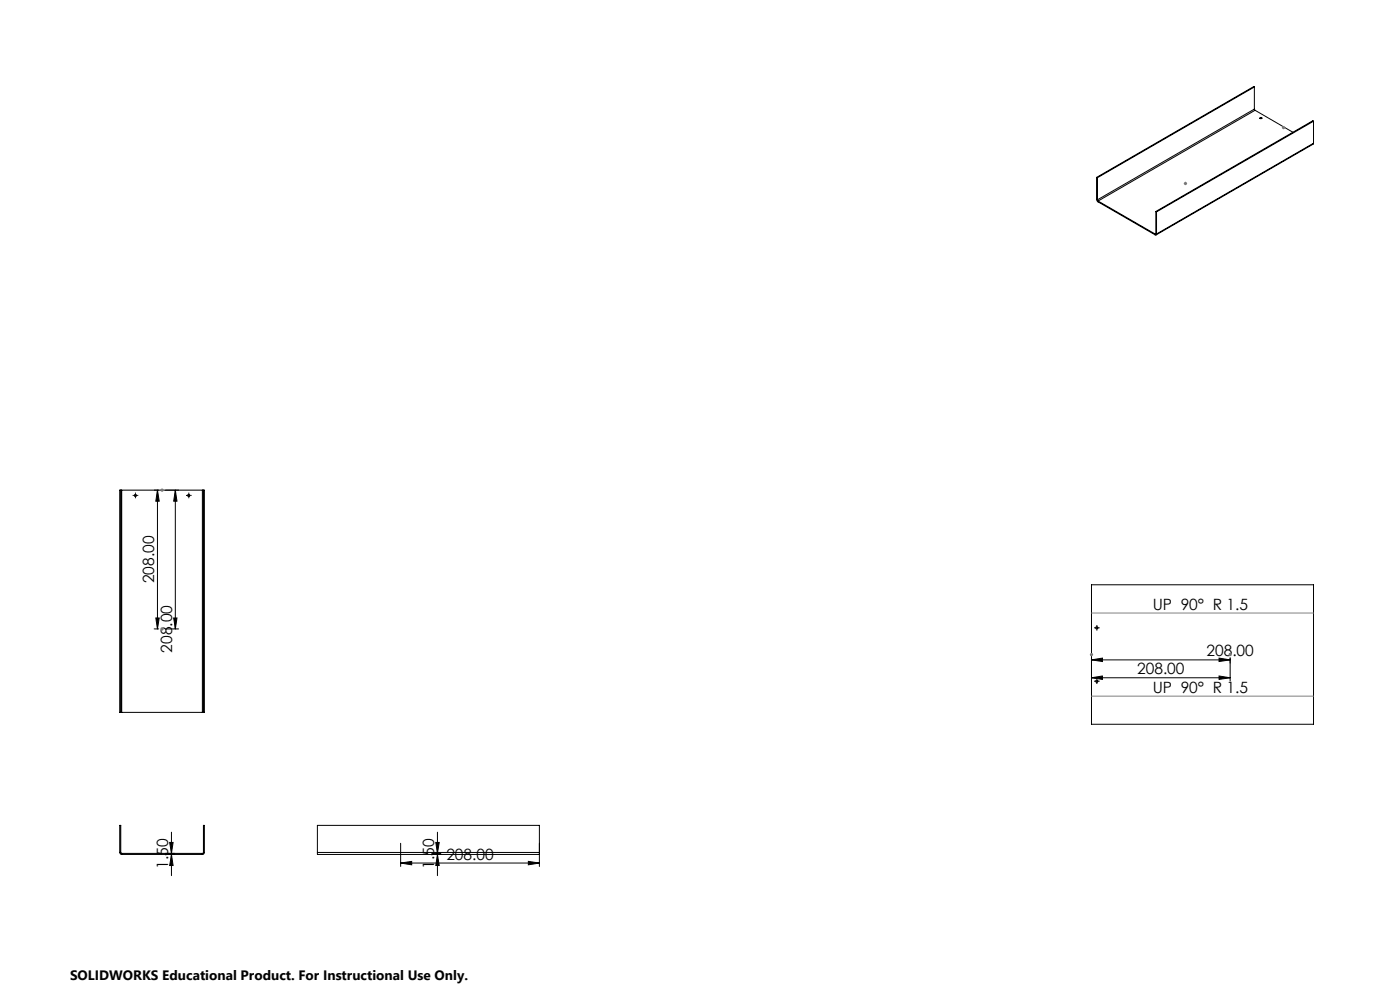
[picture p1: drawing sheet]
<svg xmlns="http://www.w3.org/2000/svg" width="420mm" height="297mm" viewBox="0 0 420 297" stroke-linecap="round" stroke-linejoin="round" font-family="sans-serif">
<g fill="none" stroke="#000" stroke-width=".3">
<path d="M376.3 32.7l.2 .4M376.3 26.1l-.2-.1-47.1 27.2M376.3 26.1l-47.1 27.2M376.3 26.1v6.6M376.3 32.7l-47.1 27.2M376.5 33.1l-47.1 27.2M376.5 33.1l11.4 6.5M378 35.5h.5M378 35.2h.5l.1 .3h-.6zM394.1 36.3l-.3-.1-47.1 27.2M394.1 36.3l-47.1 27.2M394.1 36.3v6.6"/>
<path d="M329 59.8l.4 .7M329 53.2l.2 .1M329 59.8l.2 .1M329 53.2v6.6M329.2 59.9l.2 .4M329.2 53.3v6.6M394.1 42.9l-.1 .3-47.2 27.2M394.1 42.9l-47.1 27.2M329.4 60.3l17.1 9.8M329.4 60.5l17.1 9.9M329.4 60.3v.2M346.5 70.1v.3"/>
<path d="M346.7 70l-.2 .1M346.7 63.4l.3 .1M346.7 70l.3 .1M346.7 63.4v6.6M347 70.1l-.2 .3h-.3M347 63.5v6.6M36.2 146.9h.3M36.2 146.9h-.3v66.6h.3M36.2 146.9v66.6M36.5 146.9v66.6M36.5 146.9h24.2M47.2 146.9l.6 3.3h-1.1z"/>
<path d="M47.2 146.9v41.6M52.6 146.9l.5 3.3h-1zM52.6 146.9v41.6M60.7 146.9h.3M60.7 146.9v66.6M61 146.9h.3v66.6h-.3M61 146.9v66.6M327.4 175.3h66.7v41.8h-66.7zM46.2 188.5h1.4M46.7 185.2h1.1l-.6 3.3zM49.6 188.5h4M52.1 185.2h1l-.5 3.3z"/>
<path d="M327.4 197.8l3.3-.6v1.1zM327.4 197.8h41.6M365.7 197.2l3.3 .6-3.3 .5zM369 197.2v6.9M36.2 213.5h.3M36.5 213.5h24.2M60.7 213.5h.3M327.4 203.1l3.3-.5v1zM327.4 203.1h41.6M365.7 202.6l3.3 .5-3.3 .5zM35.9 255.5l.2 .4 .4 .2M35.9 255.5h.3"/>
<path d="M35.9 255.5v-8.1h.3v8.1M36.2 255.5l.3 .3M36.5 255.8v.3M36.5 256.1h24.2M36.5 255.8h24.2M50.9 252.5h1l-.5 3.3zM51.4 256.1l.5 3.3h-1zM51.4 249.4v13M60.7 255.8v.3M61 255.5l-.3 .3M61 255.5h.3M61 255.5v-8.1h.3v8.1"/>
<path d="M61.3 255.5l-.2 .4-.4 .2M95.2 255.5h66.6v.6h-66.6zM95.2 255.5v-8.1h66.6v12.3M120.2 258.7l3.3-.5v1zM120.2 252.7v7M120.2 258.7h41.6M129.5 255.8h2.8M130.7 252.5h1.1l-.6 3.3zM131.2 256.1l.6 3.3h-1.1zM131.2 249.4v13M158.5 258.2l3.3 .5-3.3 .5z"/>
<circle cx="40.6" cy="148.5" r=".33"/>
<circle cx="56.6" cy="148.5" r=".34"/>
<circle cx="329" cy="188.2" r=".35"/>
<circle cx="329" cy="204.2" r=".34"/>
</g>
<g fill="#000">
<path d="M47.2 146.9l.6 3.3h-1.1zM52.6 146.9l.5 3.3h-1zM46.7 185.2h1.1l-.6 3.3zM52.1 185.2h1l-.5 3.3zM327.4 197.8l3.3-.6v1.1zM365.7 197.2l3.3 .6-3.3 .5zM327.4 203.1l3.3-.5v1zM365.7 202.6l3.3 .5-3.3 .5zM50.9 252.5h1l-.5 3.3zM51.4 256.1l.5 3.3h-1zM120.2 258.7l3.3-.5v1zM130.7 252.5h1.1l-.6 3.3z"/>
<path d="M131.2 256.1l.6 3.3h-1.1zM158.5 258.2l3.3 .5-3.3 .5z"/>
</g>
<g fill="none" stroke="#808080" stroke-width=".3">
<path d="M384.6 38.2h1M384.7 37.9l.7 .7M385.1 37.7v1M385.4 37.9l-.7 .7M355.1 55h1M355.3 54.6l.7 .7M355.6 54.5v1M356 54.6l-.7 .7M48.1 146.9h1M48.3 146.5l.7 .7M48.6 146.4v1M49 146.5l-.7 .7"/>
<path d="M48.1 188.5h1M48.3 188.1l.7 .7M48.6 188v1M49 188.1l-.7 .7M327 196.2h.9M327.1 195.8l.7 .7M327.4 195.7v1M327.4 183.7h66.7M327.8 195.8l-.7 .7M368.5 196.2h1M368.7 195.8l.7 .7M369 195.7v1"/>
<path d="M369.4 195.8l-.7 .7M327.4 208.6h66.7"/>
</g>
<g fill="none" stroke="#000" stroke-width=".3" stroke-dasharray="15.2 1.3 1.3 1.3" stroke-linecap="butt">
<path d="M40.1 148.5h-.3M40.6 148.5v-.5M40.6 148.5h-.5M40.6 148.5v.5M40.6 148.5h.5M40.6 148v-.4M40.6 149v.3M41.1 148.5h.4M56.1 148.5h-.3M56.6 148.5v-.5M56.6 148.5h-.5M56.6 148.5v.5"/>
<path d="M56.6 148.5h.5M56.6 148v-.4M56.6 149v.3M57.1 148.5h.4M328.6 188.2h-.4M329.1 188.2v-.5M329.1 188.2h-.5M329.1 188.2v.5M329.1 188.2h.5M329.1 187.7v-.4M329.1 188.7v.3M329.6 188.2h.3"/>
<path d="M328.6 204.2h-.4M329.1 204.2v-.5M329.1 204.2h-.5M329.1 204.2v.5M329.1 204.2h.5M329.1 203.7v-.4M329.1 204.7v.3M329.6 204.2h.3"/>
</g>
<g font-size="4.7">
<text x="46.2" y="174.8" transform="rotate(-90 46.2 174.8)">208.00</text>
<text x="345.8" y="182.7">UP 90° R 1.5</text>
<text x="51.6" y="195.6" transform="rotate(-90 51.6 195.6)">208.00</text>
<text x="361.9" y="196.7">208.00</text>
<text x="341.1" y="202.1">208.00</text>
<text x="345.8" y="207.6">UP 90° R 1.5</text>
<text x="133.9" y="257.6">208.00</text>
<text x="50.4" y="260.4" transform="rotate(-90 50.4 260.4)">1.50</text>
<text x="130.3" y="260.4" transform="rotate(-90 130.3 260.4)">1.50</text>
</g>
<text font-size="4.1" x="21" y="293.7">SOLIDWORKS Educational Product. For Instructional Use Only.</text>
</svg>
